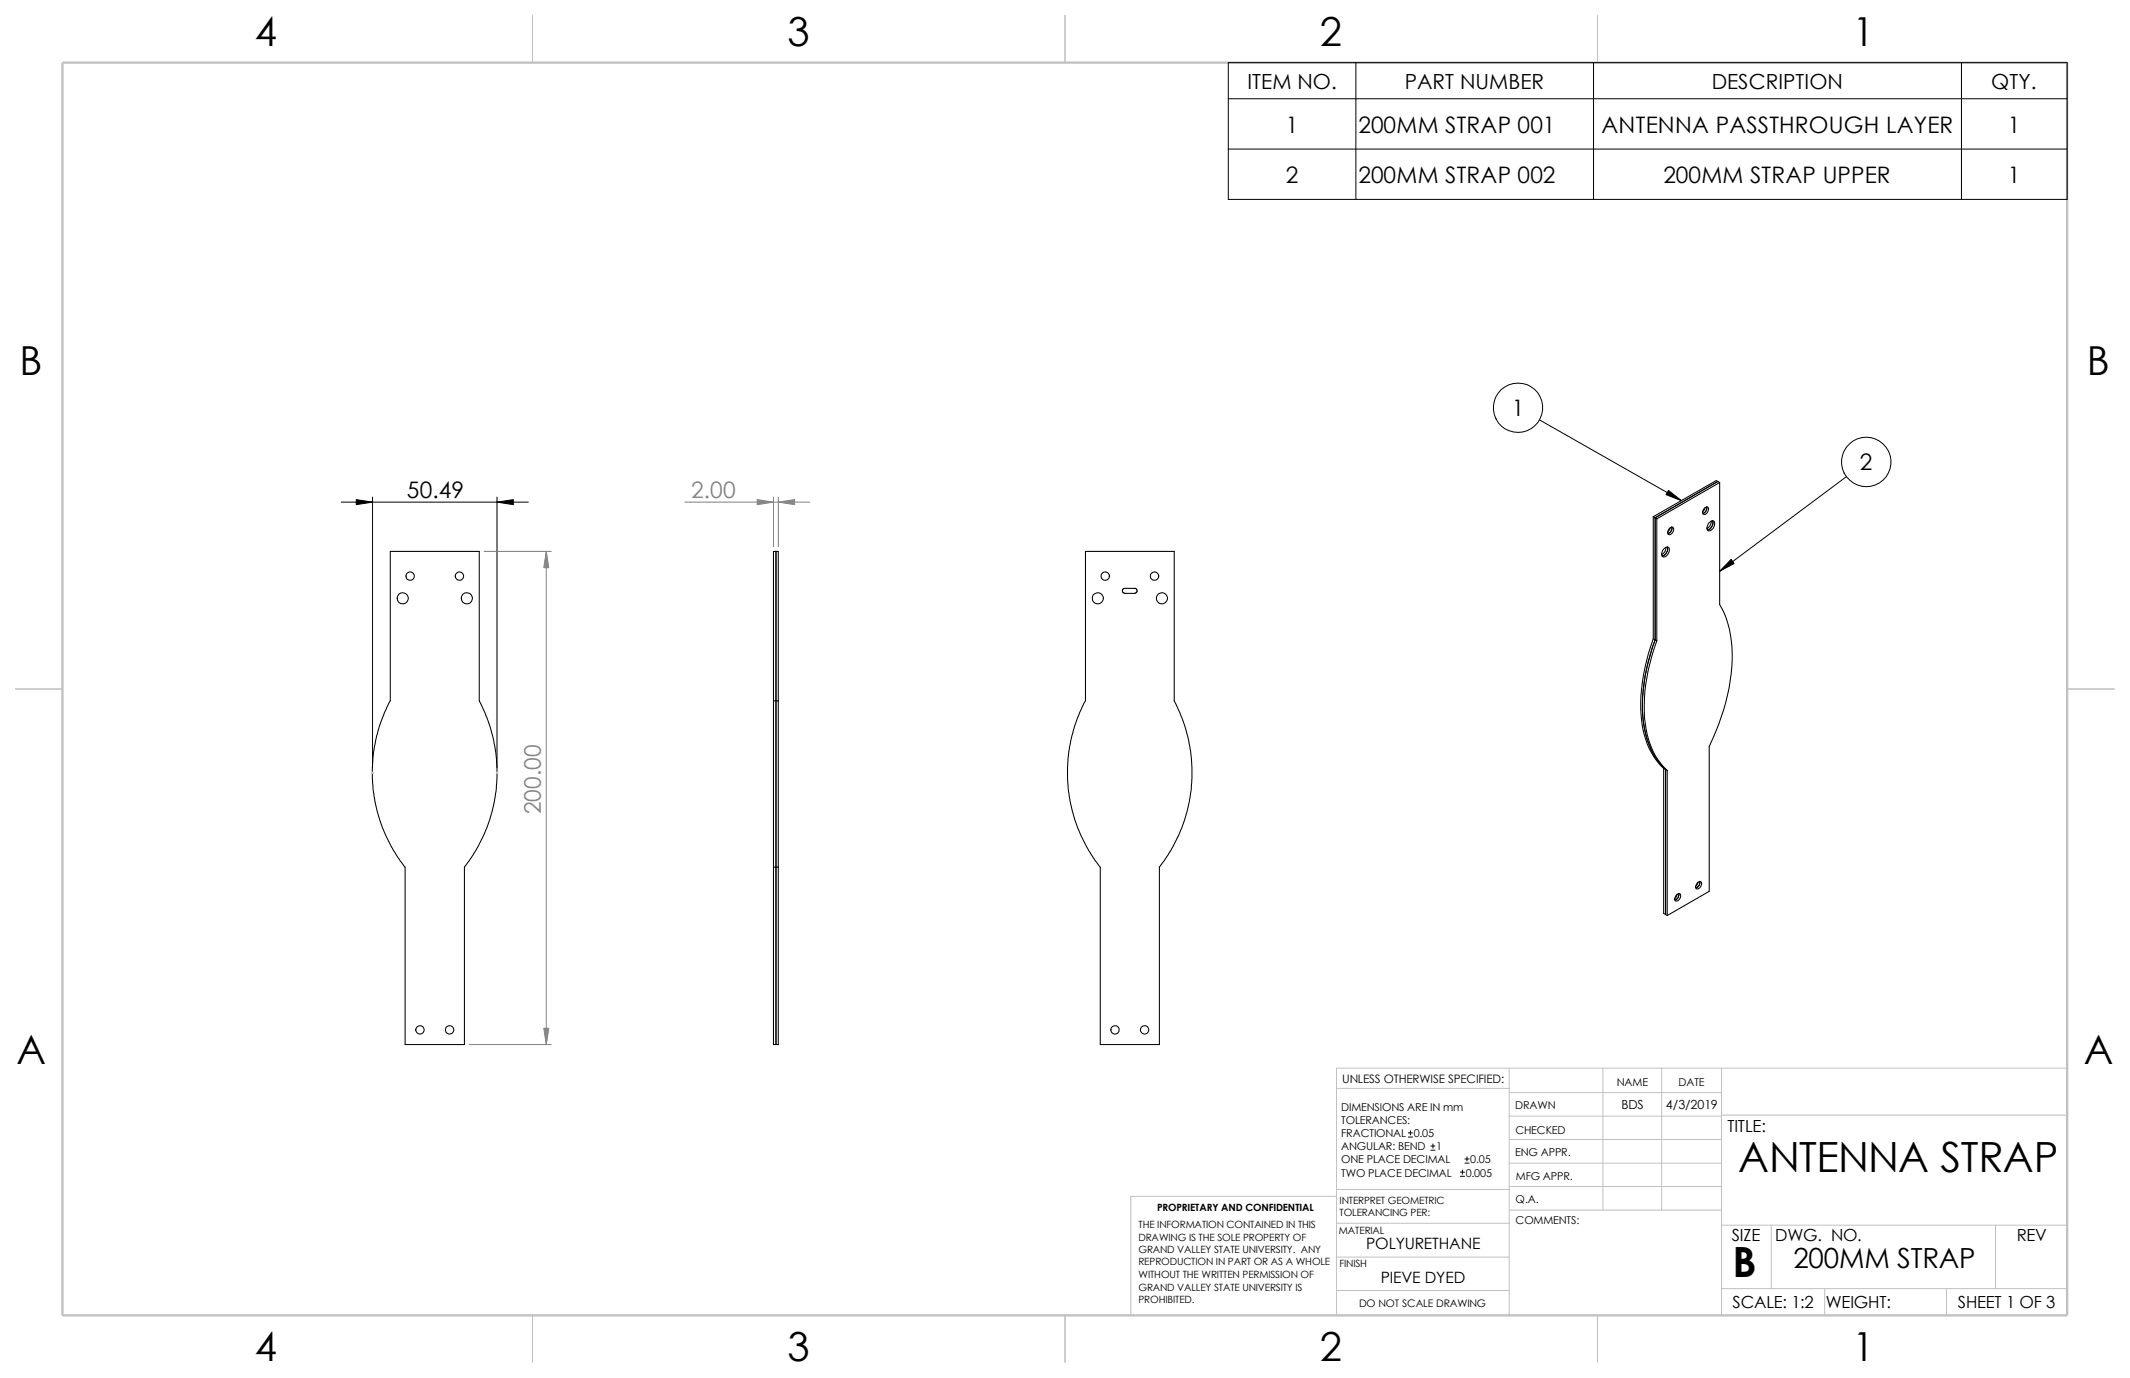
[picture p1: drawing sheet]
<svg xmlns="http://www.w3.org/2000/svg" width="432mm" height="279mm" viewBox="0 0 432 279" stroke-linecap="round" stroke-linejoin="round" font-family="sans-serif">
<g fill="none" stroke="#c0c0c0" stroke-width=".2">
<path d="M75.4 156.7h.3M75.4 156.5l.3 .3M75.5 156.5v.3M75.6 156.5l-.2 .3M100.6 156.7h.3M100.6 156.5l.3 .3M100.8 156.5v.3M100.9 156.5l-.3 .3M305.9 216.6v50.1M325 216.6v28.8M336.8 216.6v28.8M349 216.6v50.1"/>
<path d="M419.1 216.6h-148.2v50.1M270.9 220.7h35M305.9 235.8h43.1M305.9 231.1h43.1M305.9 226.3h43.1M305.9 221.5h43.1M349 226.1h70.1M270.9 254.9h35M270.9 248h35.1M270.9 241.2h35.1M270.9 242.6h-41.7v24.1M305.9 240.6h43.1"/>
<path d="M306 245.4h43M349 248.4h70.1M359.1 248.4v12.9M404.5 248.4v12.9M270.9 261.7h35M349 261.3h70.1M369.9 261.3v5.4M394.6 261.3v5.4"/>
</g>
<path d="M107.9 3.1v9.6M215.9 3.1v9.6M323.8 3.1v9.6M3.1 139.7h9.6M419.1 139.7h9.5M107.9 266.7v9.5M215.9 266.7v9.5M323.8 266.7v9.5" fill="none" stroke="#c0c0c0" stroke-width=".21"/>
<path d="M12.7 12.7h406.4v254h-406.4z" fill="none" stroke="#c0c0c0" stroke-width=".47"/>
<g fill="none" stroke="#000" stroke-width=".21">
<path d="M348.2 97.6l.4 .2M348.2 97.6l-12.7 7.4M348.2 97.6l-.3-.1-12.7 7.3M348.6 97.8v24.8a20.8 20.8 0 0 1 2.5 12.7 44.2 44.2 0 0 1-4.6 16v29.4l-8.5 4.9M348.6 97.8l-12.7 7.4M79.1 111.8h18.1v30.3l.3 .6a31 31 0 0 1-3.4 33.1v36h-12v-36a30.9 30.9 0 0 1-3-33.7zM157.3 111.8v100M227.6 119.5l.2-.2h2.4l.3 .5v.3l-.5 .2h-2l-.4-.2zM335.2 104.8l.3 .2M335.2 104.8v24.7M335.5 105l.4 .2M335.5 105v24.8"/>
<path d="M335.9 105.2v24.7M337.5 111.1a.59 .59 0 0 1 .8 0 .59 .59 0 0 1 .1 .8 .98 .98 0 0 1-1.4 .9l-.2-.4 .2-.6zM337.7 111l-.1 .8-.8 .7M338 110.9a1.47 1.47 0 0 1-1.1 1.8M338.3 107.3l.4-.4h.3a.9 .9 0 0 1 .1 1 .9 .9 0 0 1-.9 .4l-.1-.6zM338.6 107l-.5 .8M338.9 106.8a1.18 1.18 0 0 1-.8 1.4M345.6 103a.49 .49 0 0 1 .7-.1 .49 .49 0 0 1-.1 .8l-.4 .6-.5-.1-.1-.5zM345.7 103l-.5 .8M346 102.8a1.24 1.24 0 0 1-.8 1.3M346.5 106l.2-.2a.57 .57 0 0 1 .8-.1 .57 .57 0 0 1 .1 .9l-.5 .7a.57 .57 0 0 1-.8 .3 .57 .57 0 0 1-.2-.8zM346.9 105.7l-.1 .7-.8 .8"/>
<path d="M347.2 105.6a1.49 1.49 0 0 1-1.1 1.8M335.2 129.5a34.7 34.7 0 0 0-2 19.2 14.5 14.5 0 0 0 4.1 7.1M335.2 129.5l.3 .3M335.5 129.8a35.2 35.2 0 0 0-2.1 17.9 14.4 14.4 0 0 0 4.3 8.3M335.5 129.8l.4 .1M335.9 129.9a35.4 35.4 0 0 0-2.2 18 14.4 14.4 0 0 0 4.3 8.3M156.8 142.1v-30.3h1v30.3M156.8 142.1h1M156.8 142.1v33.7M157.8 142.1v33.7M337.3 155.8l.4 .2M337.3 155.8v29.4l.4 .2"/>
<path d="M337.7 156l.3 .2M337.7 156v29.4M338 156.2v29.4M156.8 175.8v36h1v-36M156.8 175.8h1M223.1 175.8v36h11.9v-36a31.2 31.2 0 0 0 3-33.7v-30.3h-18v30.3a31 31 0 0 0 3 33.7M344.2 178.9a.49 .49 0 0 1 .7 0 .49 .49 0 0 1-.1 .7l-.2 .4a.49 .49 0 0 1-.8 .1 .49 .49 0 0 1 .1-.7zM344.3 178.9l-.6 .8M344.6 178.7a1.07 1.07 0 0 1-.8 1.3 1.12 1.12 0 0 0 .8-1.3zM337.7 185.4l.3 .2M339.8 181.6l.3-.3 .4-.1a.9 .9 0 0 1 .1 1 .9 .9 0 0 1-1 .4l-.1-.3zM340 181.3l-.5 .9"/>
<path d="M340.3 181.2l-.2 .9-.5 .4 .5-.4z"/>
<circle cx="83.1" cy="116.8" r=".85"/>
<circle cx="93.1" cy="116.8" r=".85"/>
<circle cx="224" cy="116.8" r=".85"/>
<circle cx="234.1" cy="116.8" r=".85"/>
<circle cx="81.6" cy="121.3" r="1.11"/>
<circle cx="94.6" cy="121.3" r="1.12"/>
<circle cx="222.6" cy="121.3" r="1.12"/>
<circle cx="235.6" cy="121.3" r="1.12"/>
<circle cx="85.1" cy="208.8" r=".85"/>
<circle cx="91.1" cy="208.8" r=".85"/>
<circle cx="226.1" cy="208.8" r=".85"/>
<circle cx="232" cy="208.8" r=".85"/>
</g>
<g fill="none" stroke="#000" stroke-width=".2">
<path d="M249 12.7h170.1v27.7h-170.1zM274.9 12.7v27.7M323 12.7v27.7M397.6 12.7v27.7M249 30.2h170.1M249 20h170.1M312.1 85.1l28.8 16.4M374.3 96.6l-25.7 19.2M69.2 101.8h37.9M75.5 100.8v54.9M100.8 100.8v54.9M285.5 230.5h.8"/>
<path d="M285.5 229.7h.8M285.9 229.3v.8M290.1 233.2h.8M290.1 232.4h.8M290.5 231.9v.9M296 238.5h.9M296 237.7h.9M296.5 237.2v.9M297 235.8h.8M297 235h.8M297.4 234.6v.8"/>
<circle cx="307.7" cy="82.7" r="5"/>
<circle cx="378.3" cy="93.7" r="5"/>
</g>
<path d="M72.2 101.3l3.3 .5-3.3 .5zM100.8 101.8l3.3-.5v1zM338.2 99.4l2.7 2.1-3.2-1.2zM350.9 113.4l.6 .9-2.9 1.5z" fill="#000" stroke="#000" stroke-width=".2"/>
<path d="M98.1 111.8h13.7M110.7 111.8v100M138.8 101.8h25.3M156.8 100.8v10M157.8 100.8v10M95.1 211.8h16.7" fill="none" stroke="#808080" stroke-width=".2"/>
<g fill="#808080" stroke="#808080" stroke-width=".2">
<path d="M153.5 101.3l3.3 .5-3.3 .5z"/>
<path d="M157.8 101.8l3.3-.5v1z"/>
<path d="M110.7 111.8l.6 3.3h-1.1z"/>
<path d="M110.2 208.5h1.1l-.6 3.3z"/>
</g>
<g font-size="8.5">
<text x="352.4" y="237.6">ANTENNA STRAP</text>
<text x="351.2" y="259">B</text>
</g>
<g font-size="8.1">
<text x="51.7" y="9.3">4</text>
<text x="159.6" y="9.3">3</text>
<text x="267.6" y="9.3">2</text>
<text x="375.5" y="9.3">1</text>
<text x="4" y="75.9">B</text>
<text x="423.1" y="75.9">B</text>
<text x="3.3" y="215.6">A</text>
<text x="422.4" y="215.6">A</text>
<text x="51.7" y="276">4</text>
<text x="159.6" y="276">3</text>
<text x="267.6" y="276">2</text>
<text x="375.5" y="276">1</text>
</g>
<text font-size="5.6" x="363.6" y="257">200MM STRAP</text>
<g font-size="4.6">
<text x="260.6" y="26.9">1</text>
<text x="275.4" y="26.9">200MM STRAP 001</text>
<text x="324.7" y="26.9">ANTENNA PASSTHROUGH LAYER</text>
<text x="407" y="26.9">1</text>
<text x="260.6" y="37.1">2</text>
<text x="275.4" y="37.1">200MM STRAP 002</text>
<text x="337.2" y="37.1">200MM STRAP UPPER</text>
<text x="407" y="37.1">1</text>
<text x="306.5" y="84.4">1</text>
<text x="377" y="95.4">2</text>
<text x="82.5" y="100.9">50.49</text>
</g>
<g font-size="4.6" fill="#808080">
<text x="140.1" y="100.9">2.00</text>
<text x="109.6" y="165.1" transform="rotate(-90 109.6 165.1)">200.00</text>
</g>
<g font-size="4.2">
<text x="252.9" y="17.9">ITEM NO.</text>
<text x="284.8" y="17.9">PART NUMBER</text>
<text x="347" y="17.9">DESCRIPTION</text>
<text x="403.7" y="17.9">QTY.</text>
</g>
<g font-size="3.4">
<text x="350.2" y="229.5">TITLE:</text>
<text x="351.1" y="251.6">SIZE</text>
<text x="359.9" y="251.6">DWG. NO.</text>
<text x="408.9" y="251.7">REV</text>
<text x="351.2" y="265.2">SCALE: 1:2</text>
<text x="370.1" y="265.3">WEIGHT:</text>
<text x="396.9" y="265.2">SHEET 1 OF 3</text>
</g>
<g font-size="3.2">
<text x="277" y="253.3">POLYURETHANE</text>
<text x="280" y="260.1">PIEVE DYED</text>
</g>
<g font-size="2.5">
<text x="328.7" y="224.8">BDS</text>
<text x="337.7" y="224.9">4/3/2019</text>
</g>
<text font-size="2.4" x="272.1" y="219.7">UNLESS OTHERWISE SPECIFIED:</text>
<g font-size="2.2">
<text x="327.8" y="220.2">NAME</text>
<text x="340.3" y="220.2">DATE</text>
<text x="271.9" y="225.3">DIMENSIONS ARE IN mm</text>
<text x="271.9" y="227.9">TOLERANCES:</text>
<text x="307.2" y="225">DRAWN</text>
<text x="271.9" y="230.6">FRACTIONAL 0.05</text>
<text x="271.9" y="233.3">ANGULAR: BEND</text>
<text x="291.2" y="233.3">1</text>
<text x="307.2" y="229.8">CHECKED</text>
<text x="271.9" y="235.9">ONE PLACE DECIMAL</text>
<text x="271.9" y="238.5">TWO PLACE DECIMAL</text>
<text x="297.1" y="238.5">0.005</text>
<text x="298.1" y="235.9">0.05</text>
<text x="307.2" y="234.5">ENG APPR.</text>
<text x="307.3" y="239.2">MFG APPR.</text>
<text x="307.3" y="244">Q.A.</text>
<text x="307.3" y="248.2">COMMENTS:</text>
</g>
<text font-size="2.1" x="275.5" y="265.1">DO NOT SCALE DRAWING</text>
<g font-size="2">
<text x="234.6" y="245.5">PROPRIETARY AND CONFIDENTIAL</text>
<text x="271.6" y="244.1">INTERPRET GEOMETRIC</text>
<text x="230.8" y="249">THE INFORMATION CONTAINED IN THIS</text>
<text x="230.8" y="251.5">DRAWING IS THE SOLE PROPERTY OF</text>
<text x="271.4" y="250.1">MATERIAL</text>
<text x="271.6" y="246.6">TOLERANCING PER:</text>
<text x="230.8" y="254.1">GRAND VALLEY STATE UNIVERSITY. ANY</text>
<text x="230.8" y="256.6">REPRODUCTION IN PART OR AS A WHOLE</text>
<text x="271.5" y="257">FINISH</text>
<text x="230.8" y="259.1">WITHOUT THE WRITTEN PERMISSION OF</text>
<text x="230.8" y="261.7">GRAND VALLEY STATE UNIVERSITY IS</text>
<text x="230.8" y="264.2">PROHIBITED.</text>
</g>
</svg>
